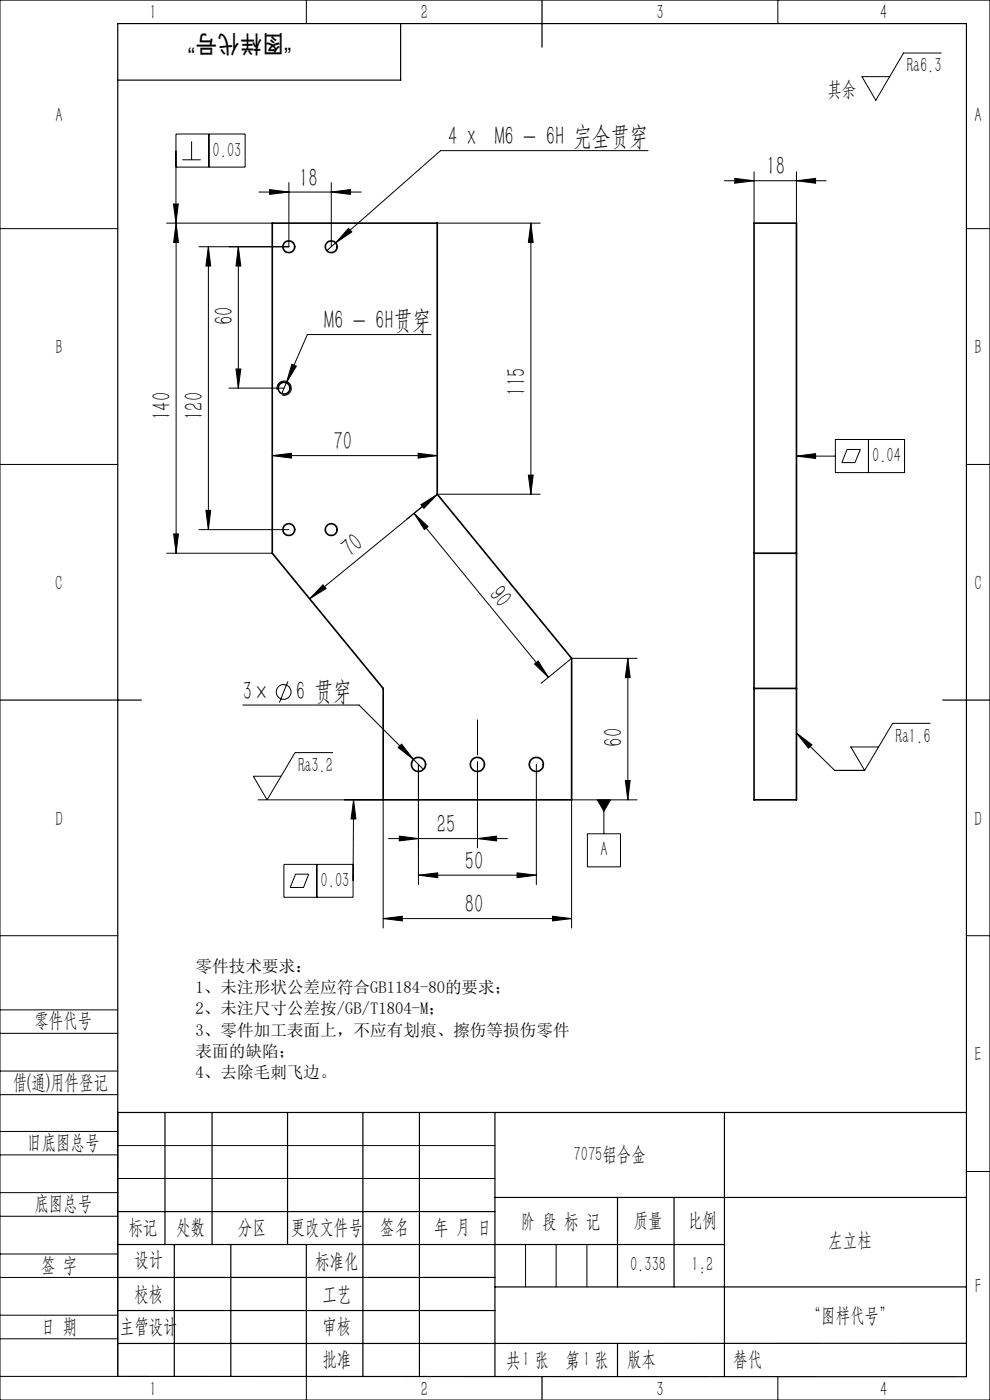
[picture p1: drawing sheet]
<svg xmlns="http://www.w3.org/2000/svg" width="210mm" height="297mm" viewBox="0 0 210 297" stroke-linecap="round" stroke-linejoin="round" font-family="sans-serif">
<g fill="none" stroke="#000" stroke-width=".35">
<path d="M57.7 47.3h35v57.5l28.5 34.9v30h-39.9v-23.7l-23.6-28.6zM159.9 47.3h9v122.4h-9zM159.9 117.4h9M159.9 146h9"/>
<circle cx="61.3" cy="52.3" r="1.25"/>
<circle cx="70.3" cy="52.3" r="1.25"/>
<circle cx="60.3" cy="82.4" r="1.26"/>
<circle cx="61.3" cy="112.4" r="1.25"/>
<circle cx="70.3" cy="112.4" r="1.25"/>
<circle cx="88.8" cy="162.2" r="1.51"/>
<circle cx="101.3" cy="162.2" r="1.51"/>
<circle cx="113.8" cy="162.2" r="1.5"/>
</g>
<g fill="none" stroke="#000" stroke-width=".21">
<path d="M0 0h210v297h-210zM65 0v5M165 0v5M199.7 11.3h-8l-5.9 10-3-5h5.9M37.3 35.5h14.7v-7.1h-14.7l.1 89M38.7 33.9h3.9M40.6 30v3.9M44.3 28.4v7.1M61.3 38.7v13.6h-19.1M70.3 38.7v13.6M137.5 32h-44l-22.3 19.5M153.6 38.3h21.7"/>
<path d="M155.9 37.8l4 .5-4 .6zM159.9 36.4v10.9M168.9 38.3l4.1-.5v1.1zM168.9 36.4v10.9M0 48.5h25M35.3 47.3h22.4M36.8 43.3h1l-.5 4zM37.4 47.3l.5 4.1h-1.1zM44.2 52.3v60.1M44.2 52.3l.5 4.1h-1zM50.6 52.3v30M50.6 52.3l.5 4.1h-1z"/>
<path d="M54.9 40.7h21.7M57.2 40.2l4.1 .5-4.1 .5zM70.3 40.7l4-.5v1zM71.2 51.5l-1.9 1.7M73.9 48.4l.7 .8-3.4 2.3zM92.7 47.3h21.9M112.6 47.3v57.5M112.6 47.3l.5 4.1h-1zM205 48.5h5M50.1 78.3h1l-.5 4zM61.9 77.3l1 .4-2.2 3.5zM91.4 71h-26.2l-4.5 10.2"/>
<path d="M0 98.5h25M48.6 82.3h11.7M57.7 96.7l4.1-.5v1zM57.7 96.7h35M60.7 81.2l-.9 2.3M88.7 96.2l4 .5-4 .5zM168.9 96.8l4.1-.6v1.1zM168.9 96.8h8.3M177.2 93.2h14.7v7.1h-14.7zM179.7 95.4h2.8l-1.1 2.7h-2.8zM184.2 93.2v7.1M205 98.5h5"/>
<path d="M35.3 117.4h22.4M36.8 113.3h1.1l-.5 4.1zM42.2 112.4h19.1M43.7 108.3h1l-.5 4.1zM87.8 108.9l3 2.8-.8 .7zM87.8 108.9l28.5 34.8M89.3 107.1l3.5-2.2-2.9 2.9zM92.7 104.8h21.9M92.8 104.9l-27.1 22.1M112.1 100.8h1l-.5 4zM68.5 124.1l.7 .7-3.5 2.2zM133.2 139.7v30"/>
<path d="M133.2 139.7l.5 4.1h-1.1zM135.1 139.7h-13.9l-6.4 5.3M51.5 149.6h24.7l11.5 11.5M61.1 144.6l-1.8 4.4M70.6 159.7h-8l-5.9 10-3-5h5.9M84.5 158.6l.7-.7 2.5 3.2zM113.4 140.9l.8-.7 2.1 3.5zM168.9 155.5l3.3 2.5-.7 .7zM168.9 155.5l8.2 7.9h6.3M186.4 158.5h-5.9l2.9 4.9M197.3 153.5h-8l-5.9 9.9M54.7 169.7h26.6v27.2"/>
<path d="M75 169.7l-.1 17.2M75 169.7l.5 4h-1zM82.4 177.9h25.2M84.7 177.4l4.1 .5-4.1 .5zM87.7 161.1l2.1 2.1M88.8 162.2v25.5M101.3 177.9l4-.5v1zM101.3 162.2v17.7M113.8 162.2v25.5M124.6 176.9h7v7h-7zM126.7 169.7h2.8l-1.4 2.4zM128.1 169.7v7.2"/>
<path d="M132.6 165.6h1.1l-.5 4.1zM135.1 169.7h-13.9v27.2M0 198.5h25M60.2 183.4h14.7v7h-14.7zM62.7 185.5h2.8l-1.1 2.8h-2.8zM67.2 183.4v7M81.3 194.9l4-.5v1zM81.3 194.9h39.9M88.8 185.7l4.1-.5v1zM88.8 185.7h25M109.7 185.2l4.1 .5-4.1 .5zM117.2 194.4l4 .5-4 .5z"/>
<path d="M205 198.5h5M0 214.2h25M0 219.2h25M0 232.2h25M0 227.2h25M25 236v56h-25M0 245h25M0 240h25M0 258h25M0 253h25M25 243h80M25 250h80"/>
<path d="M205 248.5h5M0 271h25M0 266h25M0 279h25M111.5 264v9M118 264v9M124.5 264v9M0 284h25M65 292.1v4.9M153.7 292h.1M165 292v5"/>
<circle cx="60.2" cy="146.8" r="1.57"/>
</g>
<g fill="none" stroke="#000" stroke-width=".25">
<path d="M85 5v12h-60M115 0v10M58.8 82.7a1.5 1.5 0 0 1 1.4-1.8 1.5 1.5 0 0 1 1.6 1.6 1.5 1.5 0 0 1-1.9 1.3M0 148.5h30M200 148.5h10M25 236h180M35 236v28M45 236v28M61 236v28M77 236v56M89 236v56M105 236v56"/>
<path d="M153.7 236v56M25 257h80M105 254h100M131 254v19M143 254v19M25 264h128.7M25 271h80M25 278h80M37 264v28M49 264v28M65 264.1v28M105 273h100"/>
<path d="M25 292l180 .1v-287.1h-180v287M115 292v5M131 285v7M205 285h-180"/>
</g>
<path d="M101.3 171.7v-19" fill="none" stroke="#000" stroke-width=".21" stroke-dasharray="30.5 1.3 1.3 1.3" stroke-dashoffset="22.9" stroke-linecap="butt"/>
<g fill="#000">
<path d="M168.9 38.3l4.1-.5v1.1zM155.9 37.8l4 .5-4 .6z"/>
<path d="M36.8 43.3h1l-.5 4zM75 169.7l.5 4h-1zM126.7 169.7l1.4 2.4 1.4-2.4z"/>
<path d="M50.6 52.3l.5 4.1h-1zM50.1 78.3h1l-.5 4z"/>
<path d="M57.2 40.2l4.1 .5-4.1 .5zM70.3 40.7l4-.5v1z"/>
<path d="M57.7 96.7l4.1-.5v1zM88.7 96.2l4 .5-4 .5zM61.9 77.3l-1.2 3.9 2.2-3.5zM81.3 194.9l4-.5v1zM117.2 194.4l4 .5-4 .5zM84.5 158.6l3.2 2.5-2.5-3.2zM73.9 48.4l-2.7 3.1 3.4-2.3z"/>
<path d="M168.9 96.8l4.1-.6v1.1zM168.9 155.5l3.3 2.5-.7 .7z"/>
<path d="M36.8 113.3h1.1l-.5 4.1zM37.4 47.3l.5 4.1h-1.1zM43.7 108.3h1l-.5 4.1zM44.2 52.3l.5 4.1h-1zM132.6 165.6h1.1l-.5 4.1zM133.2 139.7l.5 4.1h-1.1z"/>
<path d="M112.1 100.8h1l-.5 4zM112.6 47.3l.5 4.1h-1z"/>
<path d="M68.5 124.1l.7 .7-3.5 2.2zM89.3 107.1l3.5-2.2-2.9 2.9z"/>
<path d="M113.4 140.9l.8-.7 2.1 3.5zM87.8 108.9l3 2.8-.8 .7z"/>
<path d="M84.7 177.4l4.1 .5-4.1 .5zM101.3 177.9l4-.5v1zM88.8 185.7l4.1-.5v1zM109.7 185.2l4.1 .5-4.1 .5z"/>
</g>
<g font-size="5.6">
<text x="95.1" y="30.8">4 x M6 - 6H 完全贯穿</text>
<text x="63.4" y="39.6">18</text>
<text x="162.6" y="37.2">18</text>
<text x="49.5" y="69" transform="rotate(-90 49.5 69)">60</text>
<text x="68.8" y="69.8">M6 - 6H贯穿</text>
<text x="111.5" y="83.9" transform="rotate(-90 111.5 83.9)">115</text>
<text x="36.2" y="89.1" transform="rotate(-90 36.2 89.1)">140</text>
<text x="43.1" y="89.1" transform="rotate(-90 43.1 89.1)">120</text>
<text x="70.8" y="95.5">70</text>
<text x="74.4" y="118.5" transform="rotate(-39 74.4 118.5)">70</text>
<text x="103.5" y="126.1" transform="rotate(51 103.5 126.1)">90</text>
<text x="51.5" y="148.4">3×</text>
<text x="62.8" y="148.4">6 贯穿</text>
<text x="132.1" y="158.4" transform="rotate(-90 132.1 158.4)">60</text>
<text x="92.7" y="176.8">25</text>
<text x="98.6" y="184.5">50</text>
<text x="98.6" y="193.7">80</text>
</g>
<text font-size="5.2" x="61.8" y="7.3" transform="rotate(-180 61.8 7.3)">“图样代号”</text>
<g font-size="4.4">
<text x="31.7" y="4.1">1</text>
<text x="89.2" y="4.1">2</text>
<text x="139.2" y="4.1">3</text>
<text x="186.7" y="4.1">4</text>
<text x="192.3" y="15.4">Ra6.3</text>
<text x="175.5" y="20.4">其余</text>
<text x="11.7" y="25.9">A</text>
<text x="206.7" y="25.9">A</text>
<text x="45.1" y="33.2">0.03</text>
<text x="11.7" y="75.1">B</text>
<text x="206.7" y="75.1">B</text>
<text x="185" y="98">0.04</text>
<text x="11.7" y="125.1">C</text>
<text x="206.7" y="125.1">C</text>
<text x="190" y="157.6">Ra1.6</text>
<text x="63.2" y="163.8">Ra3.2</text>
<text x="11.7" y="175.1">D</text>
<text x="206.7" y="175.1">D</text>
<text x="127.4" y="181.7">A</text>
<text x="68" y="188.1">0.03</text>
<text x="7.3" y="217.9">零件代号</text>
<text x="206.7" y="225.1">E</text>
<text x="2.7" y="231">借(通)用件登记</text>
<text x="5.8" y="243.7">旧底图总号</text>
<text x="121.7" y="246.2">7075铝合金</text>
<text x="7.3" y="256.8">底图总号</text>
<text x="27.2" y="261.9">标记</text>
<text x="37.4" y="261.9">处数</text>
<text x="50.5" y="261.9">分区</text>
<text x="61.7" y="261.9">更改文件号</text>
<text x="80.6" y="261.9">签名</text>
<text x="92.1" y="261.9">年 月 日</text>
<text x="110.5" y="260.4">阶 段 标 记</text>
<text x="134.4" y="260.4">质量</text>
<text x="145.9" y="260.4">比例</text>
<text x="8.7" y="269.8">签 字</text>
<text x="28.5" y="268.7">设计</text>
<text x="66.9" y="269.1">标准化</text>
<text x="133.6" y="269.7">0.338</text>
<text x="146.7" y="269.7">1:2</text>
<text x="175.8" y="264.6">左立柱</text>
<text x="28.5" y="275.9">校核</text>
<text x="68.4" y="275.9">工艺</text>
<text x="206.8" y="274.4">F</text>
<text x="171.2" y="280.6">“图样代号”</text>
<text x="8.7" y="282.9">日 期</text>
<text x="25.4" y="282.9">主管设计</text>
<text x="68.4" y="282.8">审核</text>
<text x="68.4" y="289.9">批准</text>
<text x="107.4" y="289.9">共 张</text>
<text x="110.8" y="289.9">1</text>
<text x="120" y="289.9">第 张</text>
<text x="123.7" y="289.9">1</text>
<text x="133" y="289.9">版本</text>
<text x="155.6" y="289.9">替代</text>
<text x="31.7" y="296.1">1</text>
<text x="89.2" y="296.1">2</text>
<text x="139.2" y="296.1">3</text>
<text x="186.7" y="296.1">4</text>
</g>
<g font-size="3.5">
<text x="41.5" y="206.1">零件技术要求：</text>
<text x="41.5" y="210.6">1、未注形状公差应符合GB1184-80的要求；</text>
<text x="41.5" y="215.1">2、未注尺寸公差按/GB/T1804-M；</text>
<text x="41.5" y="219.7">3、零件加工表面上，不应有划痕、擦伤等损伤零件</text>
<text x="41.5" y="224.2">表面的缺陷；</text>
<text x="41.5" y="228.7">4、去除毛刺飞边。</text>
</g>
</svg>
